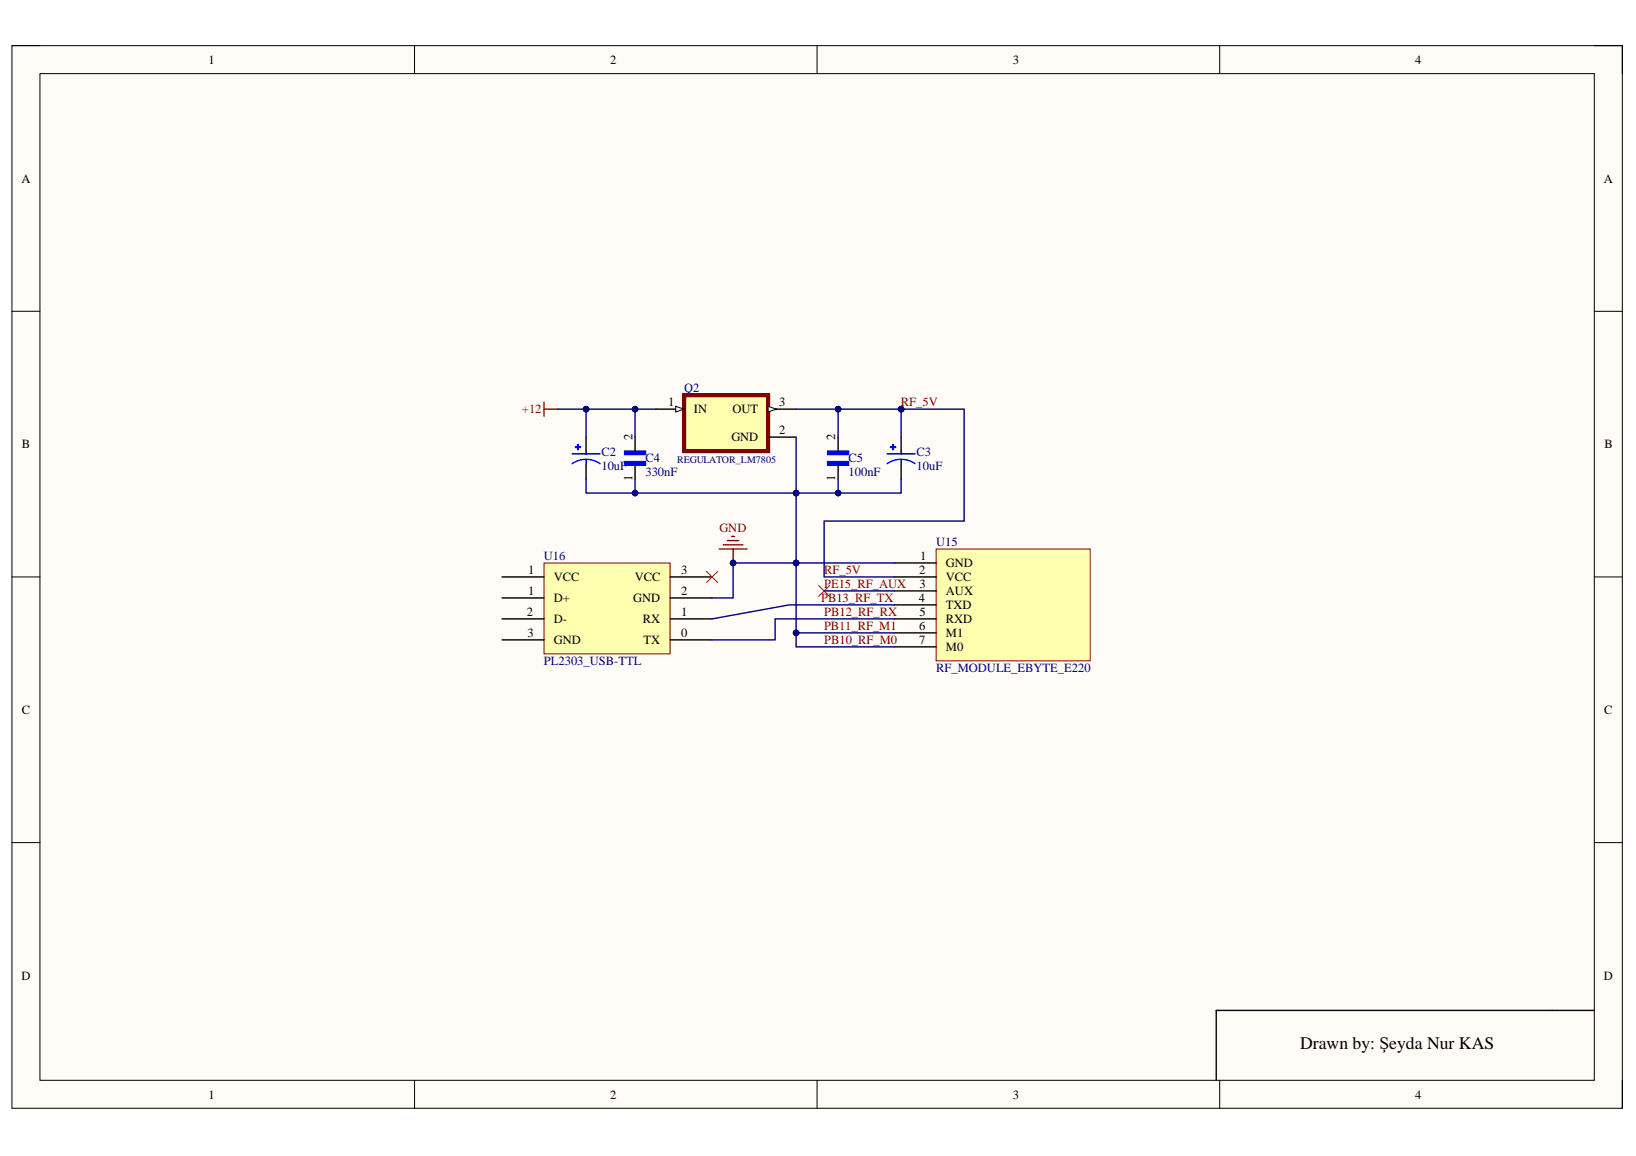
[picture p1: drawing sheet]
# Altium schematic sheet ground_station.SchDoc
size 254 x 203 mm; DrawnBy: Şeyda Nur Kas

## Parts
C2  10uF  [CAPPRD200W50D500H1500]
C3  10uF  [CAPPRD200W50D500H1500]
C4  330nF  [CAPC1608X90N]
C5  100nF  [CAPC3216X180N]
Q2  REGULATOR_LM7805  [TO254P1054X470X2600-3]
U15  RF_MODULE_EBYTE_E220
U16  PL2303_USB-TTL

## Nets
+12: C2.P C4.2 Q2.1(IN)
PB10_RF_M0: C2.N C3.N C4.1 C5.1 Q2.2(GND) U15.1(GND) U15.6(M1) U15.7(M0) U16.2(D-)  [also labelled GND, PB11_RF_M1]
PB12_RF_RX: U15.5(RXD) U16.0(TX)
PB13_RF_TX: U15.4(TXD) U16.1(VCC)
PE15_RF_AUX: U15.3(AUX)
RF_5V: C3.P C5.2 Q2.3(OUT) U15.2(VCC)

Not connected (* = marked no-connect by the designer): U16 3(GND)

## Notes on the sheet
- Drawn by: Şeyda Nur KAS
